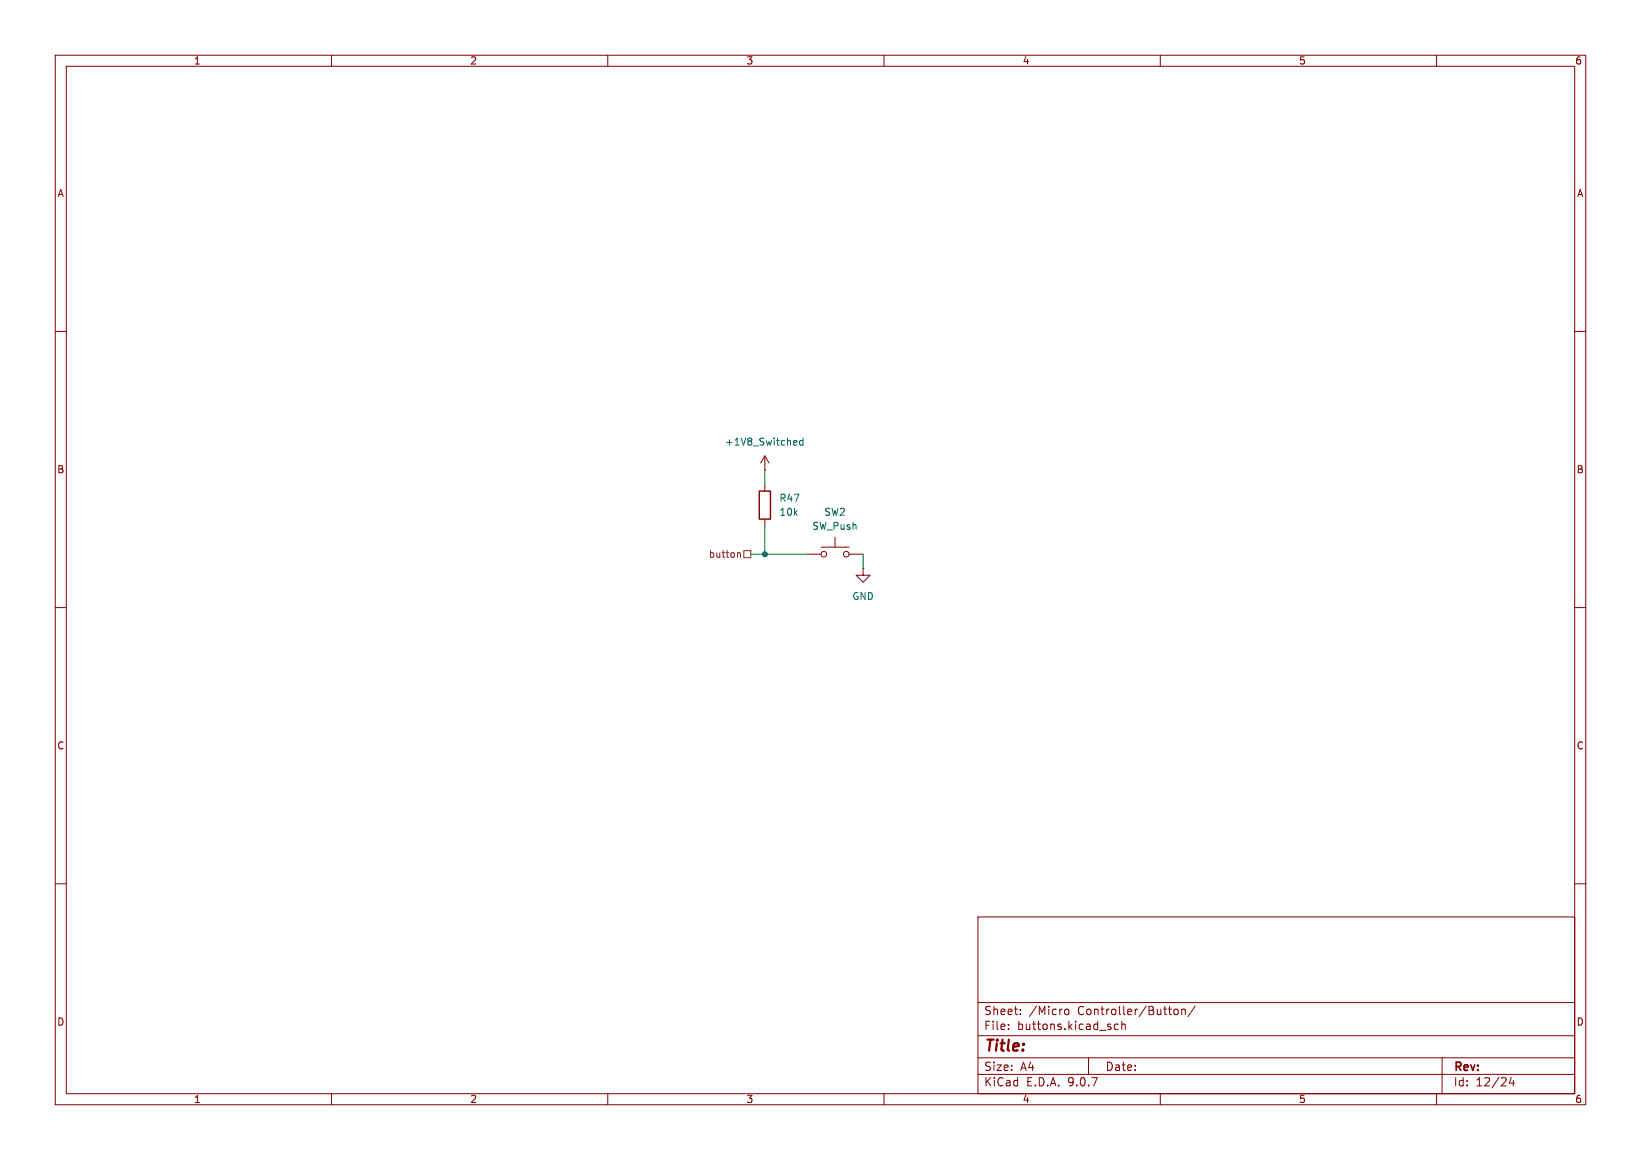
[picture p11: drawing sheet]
(kicad_sch
 (version 20250114)
 (generator "eeschema")
 (generator_version "9.0")
 (paper "A4")
 (lib_symbols
  (symbol "Device:R"
   (pin_numbers (hide yes))
   (pin_names
    (offset 0)) (exclude_from_sim no) (in_bom yes) (on_board yes)
   (property "Reference" "R" (at 2.032 0 90) (effects (font (size 1.27 1.27))))
   (property "Value" "R" (at 0 0 90) (effects (font (size 1.27 1.27))))
   (property "Footprint" "" (at -1.778 0 90) (effects (font (size 1.27 1.27)) (hide yes)))
   (property "Datasheet" "~" (at 0 0 0) (effects (font (size 1.27 1.27)) (hide yes)))
   (property "Description" "Resistor" (at 0 0 0) (effects (font (size 1.27 1.27)) (hide yes)))
   (symbol "R_0_1"
    (rectangle (start -1.016 -2.54) (end 1.016 2.54) (stroke (width 0.254) (type default)) (fill (type none))))
   (symbol "R_1_1"
    (pin passive line (at 0 3.81 270) (length 1.27) (name "~" (effects (font (size 1.27 1.27)))) (number "1" (effects (font (size 1.27 1.27)))))
    (pin passive line (at 0 -3.81 90) (length 1.27) (name "~" (effects (font (size 1.27 1.27)))) (number "2" (effects (font (size 1.27 1.27))))))
   (embedded_fonts no))
  (symbol "Switch:SW_Push"
   (pin_numbers (hide yes))
   (pin_names
    (offset 1.016) (hide yes)) (exclude_from_sim no) (in_bom yes) (on_board yes)
   (property "Reference" "SW" (at 1.27 2.54 0) (effects (font (size 1.27 1.27)) (justify left)))
   (property "Value" "SW_Push" (at 0 -1.524 0) (effects (font (size 1.27 1.27))))
   (property "Footprint" "" (at 0 5.08 0) (effects (font (size 1.27 1.27)) (hide yes)))
   (property "Datasheet" "~" (at 0 5.08 0) (effects (font (size 1.27 1.27)) (hide yes)))
   (property "Description" "Push button switch, generic, two pins" (at 0 0 0) (effects (font (size 1.27 1.27)) (hide yes)))
   (symbol "SW_Push_0_1"
    (circle (center -2.032 0) (radius 0.508) (stroke (width 0) (type default)) (fill (type none)))
    (polyline (pts (xy 0 1.27) (xy 0 3.048)) (stroke (width 0) (type default)) (fill (type none)))
    (circle (center 2.032 0) (radius 0.508) (stroke (width 0) (type default)) (fill (type none)))
    (polyline (pts (xy 2.54 1.27) (xy -2.54 1.27)) (stroke (width 0) (type default)) (fill (type none)))
    (pin passive line (at -5.08 0 0) (length 2.54) (name "1" (effects (font (size 1.27 1.27)))) (number "1" (effects (font (size 1.27 1.27)))))
    (pin passive line (at 5.08 0 180) (length 2.54) (name "2" (effects (font (size 1.27 1.27)))) (number "2" (effects (font (size 1.27 1.27))))))
   (embedded_fonts no))
  (symbol "power:+1V8"
   (power)
   (pin_numbers (hide yes))
   (pin_names
    (offset 0) (hide yes)) (exclude_from_sim no) (in_bom yes) (on_board yes)
   (property "Reference" "#PWR" (at 0 -3.81 0) (effects (font (size 1.27 1.27)) (hide yes)))
   (property "Value" "+1V8" (at 0 3.556 0) (effects (font (size 1.27 1.27))))
   (property "Footprint" "" (at 0 0 0) (effects (font (size 1.27 1.27)) (hide yes)))
   (property "Datasheet" "" (at 0 0 0) (effects (font (size 1.27 1.27)) (hide yes)))
   (property "Description" "Power symbol creates a global label with name \"+1V8\"" (at 0 0 0) (effects (font (size 1.27 1.27)) (hide yes)))
   (symbol "+1V8_0_1"
    (polyline (pts (xy -0.762 1.27) (xy 0 2.54)) (stroke (width 0) (type default)) (fill (type none)))
    (polyline (pts (xy 0 2.54) (xy 0.762 1.27)) (stroke (width 0) (type default)) (fill (type none)))
    (polyline (pts (xy 0 0) (xy 0 2.54)) (stroke (width 0) (type default)) (fill (type none))))
   (symbol "+1V8_1_1"
    (pin power_in line (at 0 0 90) (length 0) (name "~" (effects (font (size 1.27 1.27)))) (number "1" (effects (font (size 1.27 1.27))))))
   (embedded_fonts no))
  (symbol "power:GND"
   (power)
   (pin_numbers (hide yes))
   (pin_names
    (offset 0) (hide yes)) (exclude_from_sim no) (in_bom yes) (on_board yes)
   (property "Reference" "#PWR" (at 0 -6.35 0) (effects (font (size 1.27 1.27)) (hide yes)))
   (property "Value" "GND" (at 0 -3.81 0) (effects (font (size 1.27 1.27))))
   (property "Footprint" "" (at 0 0 0) (effects (font (size 1.27 1.27)) (hide yes)))
   (property "Datasheet" "" (at 0 0 0) (effects (font (size 1.27 1.27)) (hide yes)))
   (property "Description" "Power symbol creates a global label with name \"GND\" , ground" (at 0 0 0) (effects (font (size 1.27 1.27)) (hide yes)))
   (symbol "GND_0_1"
    (polyline (pts (xy 0 0) (xy 0 -1.27) (xy 1.27 -1.27) (xy 0 -2.54) (xy -1.27 -1.27) (xy 0 -1.27)) (stroke (width 0) (type default)) (fill (type none))))
   (symbol "GND_1_1"
    (pin power_in line (at 0 0 270) (length 0) (name "~" (effects (font (size 1.27 1.27)))) (number "1" (effects (font (size 1.27 1.27))))))
   (embedded_fonts no)))
 (junction
  (at 138.43 100.33)
  (diameter 0)
  (color 0 0 0 0))
 (wire
  (pts (xy 156.21 100.33) (xy 156.21 102.87))
  (stroke (width 0) (type default)))
 (wire
  (pts (xy 138.43 100.33) (xy 146.05 100.33))
  (stroke (width 0) (type default)))
 (wire
  (pts (xy 138.43 85.09) (xy 138.43 87.63))
  (stroke (width 0) (type default)))
 (wire
  (pts (xy 138.43 95.25) (xy 138.43 100.33))
  (stroke (width 0) (type default)))
 (wire
  (pts (xy 135.89 100.33) (xy 138.43 100.33))
  (stroke (width 0) (type default)))
 (hierarchical_label "button"
  (shape passive)
  (at 135.89 100.33 180)
  (effects (font (size 1.27 1.27)) (justify right)))
 (symbol
  (lib_id "power:+1V8")
  (at 138.43 85.09 0)
  (unit 1)
  (exclude_from_sim no)
  (in_bom yes)
  (on_board yes)
  (dnp no)
  (fields_autoplaced yes)
  (property "Reference" "#PWR0127" (at 138.43 88.9 0) (effects (font (size 1.27 1.27)) (hide yes)))
  (property "Value" "+1V8_Switched" (at 138.43 80.01 0) (effects (font (size 1.27 1.27))))
  (property "Footprint" "" (at 138.43 85.09 0) (effects (font (size 1.27 1.27)) (hide yes)))
  (property "Datasheet" "" (at 138.43 85.09 0) (effects (font (size 1.27 1.27)) (hide yes)))
  (property "Description" "Power symbol creates a global label with name \"+1V8\"" (at 138.43 85.09 0) (effects (font (size 1.27 1.27)) (hide yes)))
  (pin "1")
  (instances (project "HandHeld_One" (path "" (reference "#PWR0145") (unit 1)) (path "" (reference "#PWR0147") (unit 1)) (path "" (reference "#PWR0133") (unit 1)) (path "" (reference "#PWR0141") (unit 1)) (path "" (reference "#PWR0143") (unit 1)) (path "" (reference "#PWR0131") (unit 1)) (path "" (reference "#PWR0135") (unit 1)) (path "" (reference "#PWR0127") (unit 1)) (path "" (reference "#PWR0137") (unit 1)) (path "" (reference "#PWR0139") (unit 1)) (path "" (reference "#PWR0129") (unit 1)))))
 (symbol
  (lib_id "Switch:SW_Push")
  (at 151.13 100.33 0)
  (unit 1)
  (exclude_from_sim no)
  (in_bom yes)
  (on_board yes)
  (dnp no)
  (fields_autoplaced yes)
  (property "Reference" "SW2" (at 151.13 92.71 0) (effects (font (size 1.27 1.27))))
  (property "Value" "SW_Push" (at 151.13 95.25 0) (effects (font (size 1.27 1.27))))
  (property "Footprint" "PHYTEC:SW_EVP-ASAC1A" (at 151.13 95.25 0) (effects (font (size 1.27 1.27)) (hide yes)))
  (property "Datasheet" "~" (at 151.13 95.25 0) (effects (font (size 1.27 1.27)) (hide yes)))
  (property "Description" "Push button switch, generic, two pins" (at 151.13 100.33 0) (effects (font (size 1.27 1.27)) (hide yes)))
  (pin "1")
  (pin "2")
  (instances (project "HandHeld_One" (path "" (reference "SW11") (unit 1)) (path "" (reference "SW12") (unit 1)) (path "" (reference "SW5") (unit 1)) (path "" (reference "SW9") (unit 1)) (path "" (reference "SW10") (unit 1)) (path "" (reference "SW4") (unit 1)) (path "" (reference "SW6") (unit 1)) (path "" (reference "SW2") (unit 1)) (path "" (reference "SW7") (unit 1)) (path "" (reference "SW8") (unit 1)) (path "" (reference "SW3") (unit 1)))))
 (symbol
  (lib_id "Device:R")
  (at 138.43 91.44 0)
  (unit 1)
  (exclude_from_sim no)
  (in_bom yes)
  (on_board yes)
  (dnp no)
  (fields_autoplaced yes)
  (property "Reference" "R47" (at 140.97 90.1699 0) (effects (font (size 1.27 1.27)) (justify left)))
  (property "Value" "10k" (at 140.97 92.7099 0) (effects (font (size 1.27 1.27)) (justify left)))
  (property "Footprint" "Resistor_SMD:R_0402_1005Metric_Pad0.72x0.64mm_HandSolder" (at 136.652 91.44 90) (effects (font (size 1.27 1.27)) (hide yes)))
  (property "Datasheet" "~" (at 138.43 91.44 0) (effects (font (size 1.27 1.27)) (hide yes)))
  (property "Description" "Resistor" (at 138.43 91.44 0) (effects (font (size 1.27 1.27)) (hide yes)))
  (pin "1")
  (pin "2")
  (instances (project "HandHeld_One" (path "" (reference "R56") (unit 1)) (path "" (reference "R57") (unit 1)) (path "" (reference "R50") (unit 1)) (path "" (reference "R54") (unit 1)) (path "" (reference "R55") (unit 1)) (path "" (reference "R49") (unit 1)) (path "" (reference "R51") (unit 1)) (path "" (reference "R47") (unit 1)) (path "" (reference "R52") (unit 1)) (path "" (reference "R53") (unit 1)) (path "" (reference "R48") (unit 1)))))
 (symbol
  (lib_id "power:GND")
  (at 156.21 102.87 0)
  (unit 1)
  (exclude_from_sim no)
  (in_bom yes)
  (on_board yes)
  (dnp no)
  (fields_autoplaced yes)
  (property "Reference" "#PWR0128" (at 156.21 109.22 0) (effects (font (size 1.27 1.27)) (hide yes)))
  (property "Value" "GND" (at 156.21 107.95 0) (effects (font (size 1.27 1.27))))
  (property "Footprint" "" (at 156.21 102.87 0) (effects (font (size 1.27 1.27)) (hide yes)))
  (property "Datasheet" "" (at 156.21 102.87 0) (effects (font (size 1.27 1.27)) (hide yes)))
  (property "Description" "Power symbol creates a global label with name \"GND\" , ground" (at 156.21 102.87 0) (effects (font (size 1.27 1.27)) (hide yes)))
  (pin "1")
  (instances (project "HandHeld_One" (path "" (reference "#PWR0146") (unit 1)) (path "" (reference "#PWR0148") (unit 1)) (path "" (reference "#PWR0134") (unit 1)) (path "" (reference "#PWR0142") (unit 1)) (path "" (reference "#PWR0144") (unit 1)) (path "" (reference "#PWR0132") (unit 1)) (path "" (reference "#PWR0136") (unit 1)) (path "" (reference "#PWR0128") (unit 1)) (path "" (reference "#PWR0138") (unit 1)) (path "" (reference "#PWR0140") (unit 1)) (path "" (reference "#PWR0130") (unit 1))))))
